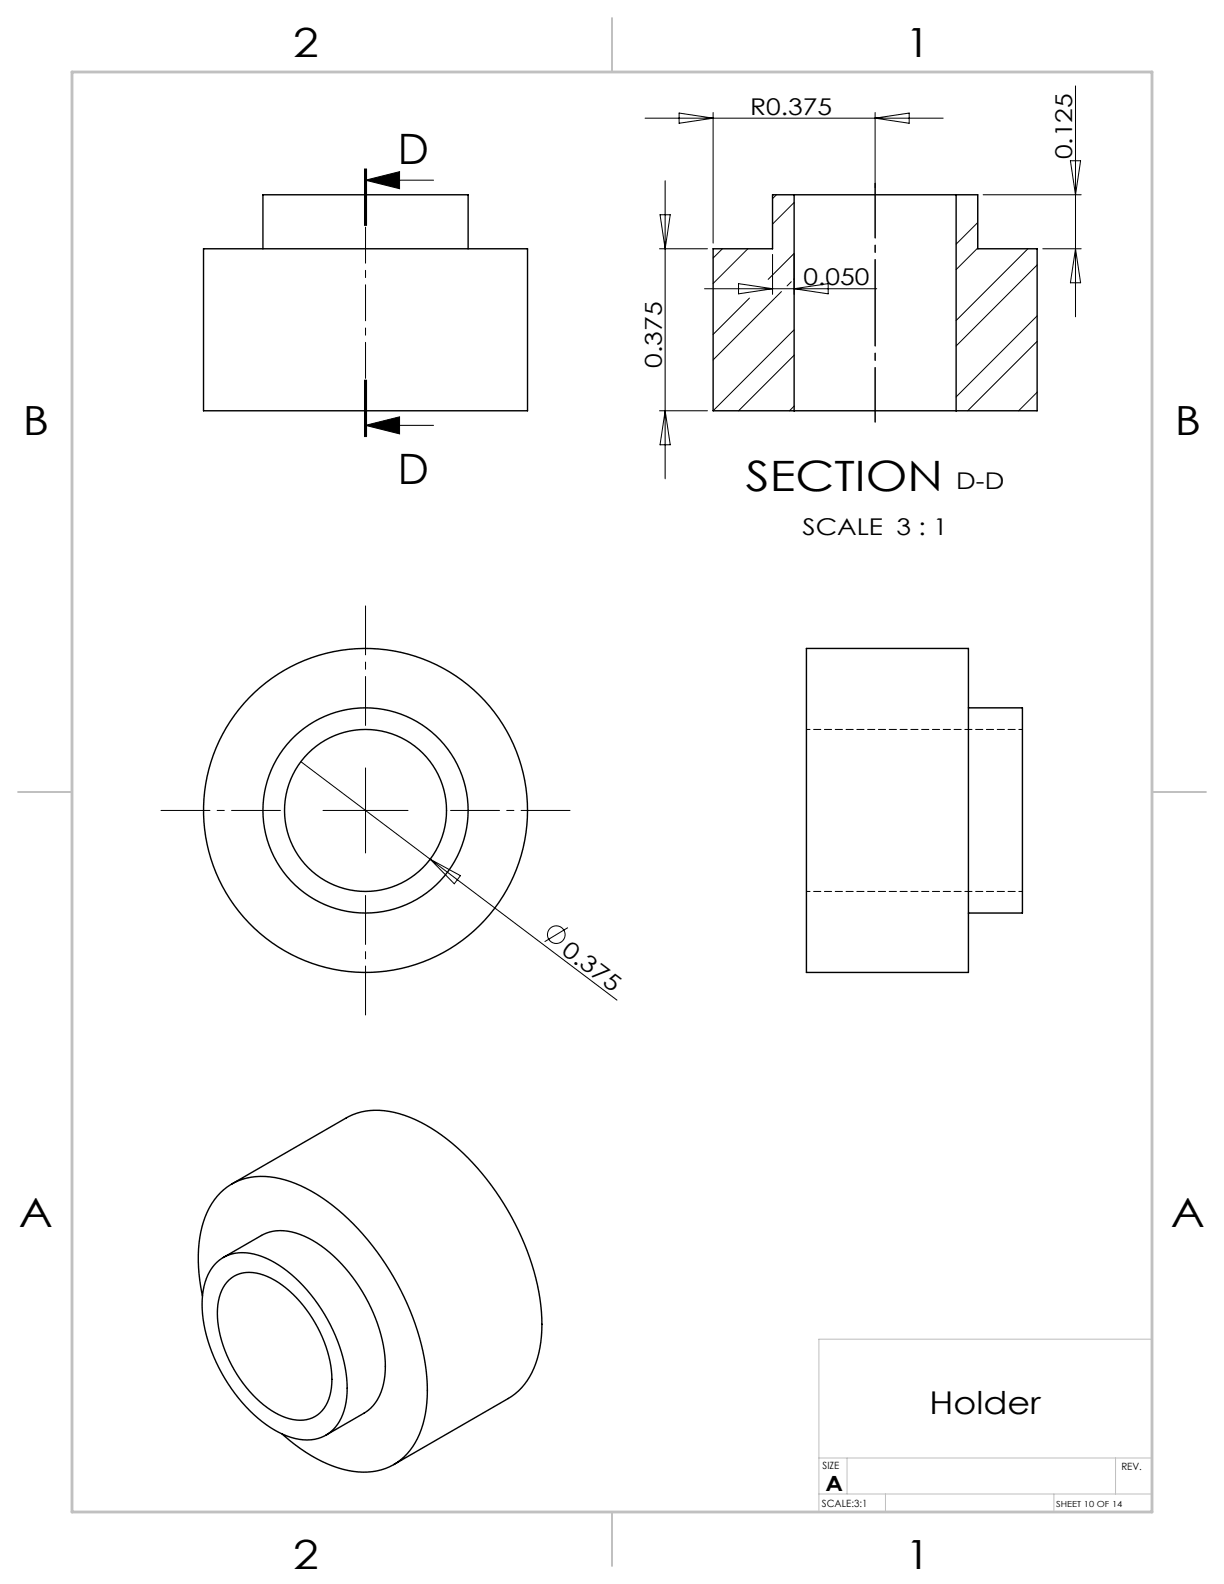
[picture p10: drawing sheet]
<svg xmlns="http://www.w3.org/2000/svg" width="216mm" height="279mm" viewBox="0 0 216 279" stroke-linecap="round" stroke-linejoin="round" font-family="sans-serif">
<g fill="none" stroke="#000" stroke-width=".18">
<path d="M119.8 19.9l6 .9-6 .9zM125.8 19.8v23.1M154.4 19.8v13.3M189.7 15.2v40.7M64.3 29.8v10M64.5 31.8h12M64.5 31.8l6-1.5v3zM64.5 29.8v10M64.7 29.8v10M113.8 20.8h52.6M116.4 37.9h1.8l-.9 6zM117.3 31.9v52.6"/>
<path d="M136.9 34.4l-.6 .6M140.1 35.7l-3.8 3.8M154.4 20.8l6-.9v1.8zM172.5 39.3l-3.8 3.8M173.4 34.4h17.3M188.8 28.4h1.8l-.9 6zM116.3 43.9h8.5M124.3 50.9h30.3M127.4 43.9l-1.6 1.6M130.3 50l6 .9-6 .9zM131.9 43.9l-6.1 6.1M132.2 52.6l-6.4 6.4"/>
<path d="M136.3 44.9v7M136.7 52.6l-10.9 10.9M137.8 51.4l-1 1.1M139.6 49.7l-.8 .7M140.1 44.9v7M140.1 50.9l6-.9v1.8zM140.1 44.7l-4.6 4.6M140.1 58.2l-14.3 14.3M140.1 49.2l-.1 .1M172.5 43.7l-3.8 3.9M181.3 43.9l-12.6 12.6M182.9 55.7l-14.2 14.3"/>
<path d="M182.9 46.7l-14.2 14.3M183.9 43.9h6.8M189.7 43.9l.9 6h-1.8zM64.3 67v10M64.5 75h12M64.5 75l6-1.5v3zM64.5 67v10M64.7 67v10zM116.3 72.5h8.5M117.3 72.5l.9 6h-1.8zM140.1 71.6l-.8 .9M140.1 62.7l-9.8 9.8"/>
<path d="M182.9 69.2l-3.2 3.3M182.9 60.2l-12.2 12.3M53.1 134.4l22.8 17.2M64.5 135.5v15M57 143h15M75.9 151.6l32.9 24.8M75.9 151.6l5.3 2.9-1.1 1.4zM100.2 163.6l-4.1 2.5"/>
<circle cx="98.1" cy="164.9" r="1.56"/>
</g>
<path d="M64.5 29.8v47.2" fill="none" stroke="#000" stroke-width=".18" stroke-dasharray="6.3 1.3 1.3 1.3" stroke-dashoffset="-.1"/>
<path d="M154.4 32.4v42.1" fill="none" stroke="#000" stroke-width=".18" stroke-dasharray="15.2 1.3 1.3 1.3" stroke-dashoffset="5.6"/>
<path d="M64.5 128v-21.1M49.5 143h-21.1M64.5 158v21M79.5 143h21" fill="none" stroke="#000" stroke-width=".18" stroke-dasharray="15.2 1.3 1.3 1.3" stroke-dashoffset="6.6"/>
<path d="M203.2 236.2h-58.8v30.5M144.4 257.2h58.8M149.4 257.2v6.3M196.8 257.2v6.3M144.4 263.5h58.8M156.2 263.5v3.2M185.9 263.5v3.2" fill="none" stroke="#c0c0c0" stroke-width=".18"/>
<path d="M107.9 3.2v9.5M3.2 139.7h9.5M203.2 139.7h9.5M107.9 266.7v9.5" fill="none" stroke="#c0c0c0" stroke-width=".25"/>
<path d="M12.7 12.7h190.5v254h-190.5z" fill="none" stroke="#c0c0c0" stroke-width=".5"/>
<path d="M64.5 31.8l6-1.5v3zM64.5 75l6-1.5v3z" fill="#000"/>
<g fill="none" stroke="#000" stroke-width=".25">
<path d="M140.1 34.4h28.6M140.1 34.4h-3.8v9.5h-10.5v28.6h14.3M140.1 34.4v38.1M168.7 34.4h3.8v9.5h10.4v28.6h-14.2M168.7 34.4v38.1M35.9 43.9h57.1v28.6h-57.1zM46.4 43.9v-9.5h36.2v9.5M140.1 72.5h28.6M142.2 114.4h28.6v57.1h-28.6zM170.8 124.9h9.5v36.2h-9.5M40.9 208.8l20.2-11.6a12.1 12.1 0 0 1 10.3-.4 33.4 33.4 0 0 1 14.5 11.3 44.9 44.9 0 0 1 9.7 24.4 17.9 17.9 0 0 1-3.1 11.7l-1.1 1.1-1.7 1.4-20.2 11.6M35.7 228.6a25.3 25.3 0 0 1 .5-14 10.4 10.4 0 0 1 12.3-6.9 26.1 26.1 0 0 1 12.9 7.3 46.3 46.3 0 0 1 13.9 28 19.3 19.3 0 0 1-2.5 12.2 10.4 10.4 0 0 1-11.4 4.2 25.7 25.7 0 0 1-11.6-6.5"/>
<path d="M38.2 222.7a7.1 7.1 0 0 1 7.3-1.3 22.3 22.3 0 0 1 11.2 9.5 25.7 25.7 0 0 1 4.5 15.6 7.9 7.9 0 0 1-4.5 7 9.6 9.6 0 0 1-8.3-1.2 28.6 28.6 0 0 1-12.4-18.6 13.6 13.6 0 0 1 1.4-10zM39.4 221.8l6.7-3.9a8.2 8.2 0 0 1 7.6 .2 26 26 0 0 1 11.7 12.6 22 22 0 0 1 2.2 13.5 7.5 7.5 0 0 1-3.4 5.1l-6.7 3.8M40.4 225.7a6 6 0 0 1 6.7-.6 20.5 20.5 0 0 1 9.7 10.7 15.7 15.7 0 0 1 1.2 10.9 5.3 5.3 0 0 1-6.9 3.6 17.3 17.3 0 0 1-9.3-7.9 19.2 19.2 0 0 1-3.3-12.9l.6-1.9 .6-1z"/>
<circle cx="64.5" cy="143" r="14.3"/>
<circle cx="64.5" cy="143" r="28.6"/>
<circle cx="64.5" cy="143" r="18.1"/>
</g>
<path d="M180.3 128.7h-38.1M142.2 157.2h38.1" fill="none" stroke="#000" stroke-width=".18" stroke-dasharray="1.3 .6" stroke-dashoffset=".6"/>
<g font-size="7.4">
<text x="70.1" y="28.8">D</text>
<text x="70.1" y="85.5">D</text>
<text x="131.6" y="86.6">SECTION</text>
</g>
<g font-size="7.1">
<text x="51.7" y="10.1">2</text>
<text x="159.7" y="10.1">1</text>
<text x="4" y="76.7">B</text>
<text x="207.2" y="76.7">B</text>
<text x="3.3" y="216.4">A</text>
<text x="206.5" y="216.4">A</text>
<text x="51.7" y="276.8">2</text>
<text x="159.7" y="276.8">1</text>
</g>
<text font-size="5.5" x="163.9" y="249.4">Holder</text>
<g font-size="4.1">
<text x="132.3" y="20.3">R0.375</text>
<text x="189.1" y="28.1" transform="rotate(-90 189.1 28.1)">0.125</text>
<text x="141.7" y="50.4">0.050</text>
<text x="116.8" y="64.8" transform="rotate(-90 116.8 64.8)">0.375</text>
<text x="168.7" y="86.2">D-D</text>
<text x="141.6" y="94.5">SCALE 3 : 1</text>
<text x="98.9" y="168.1" transform="rotate(37 98.9 168.1)">0.375</text>
</g>
<text font-size="3.7" x="145.6" y="263.1">A</text>
<g font-size="1.8">
<text x="145.1" y="259.2">SIZE</text>
<text x="197.8" y="259.4">REV.</text>
<text x="145" y="265.8">SCALE:3:1</text>
</g>
<text font-size="1.5" x="186.3" y="265.9">SHEET 10 OF 14</text>
</svg>
